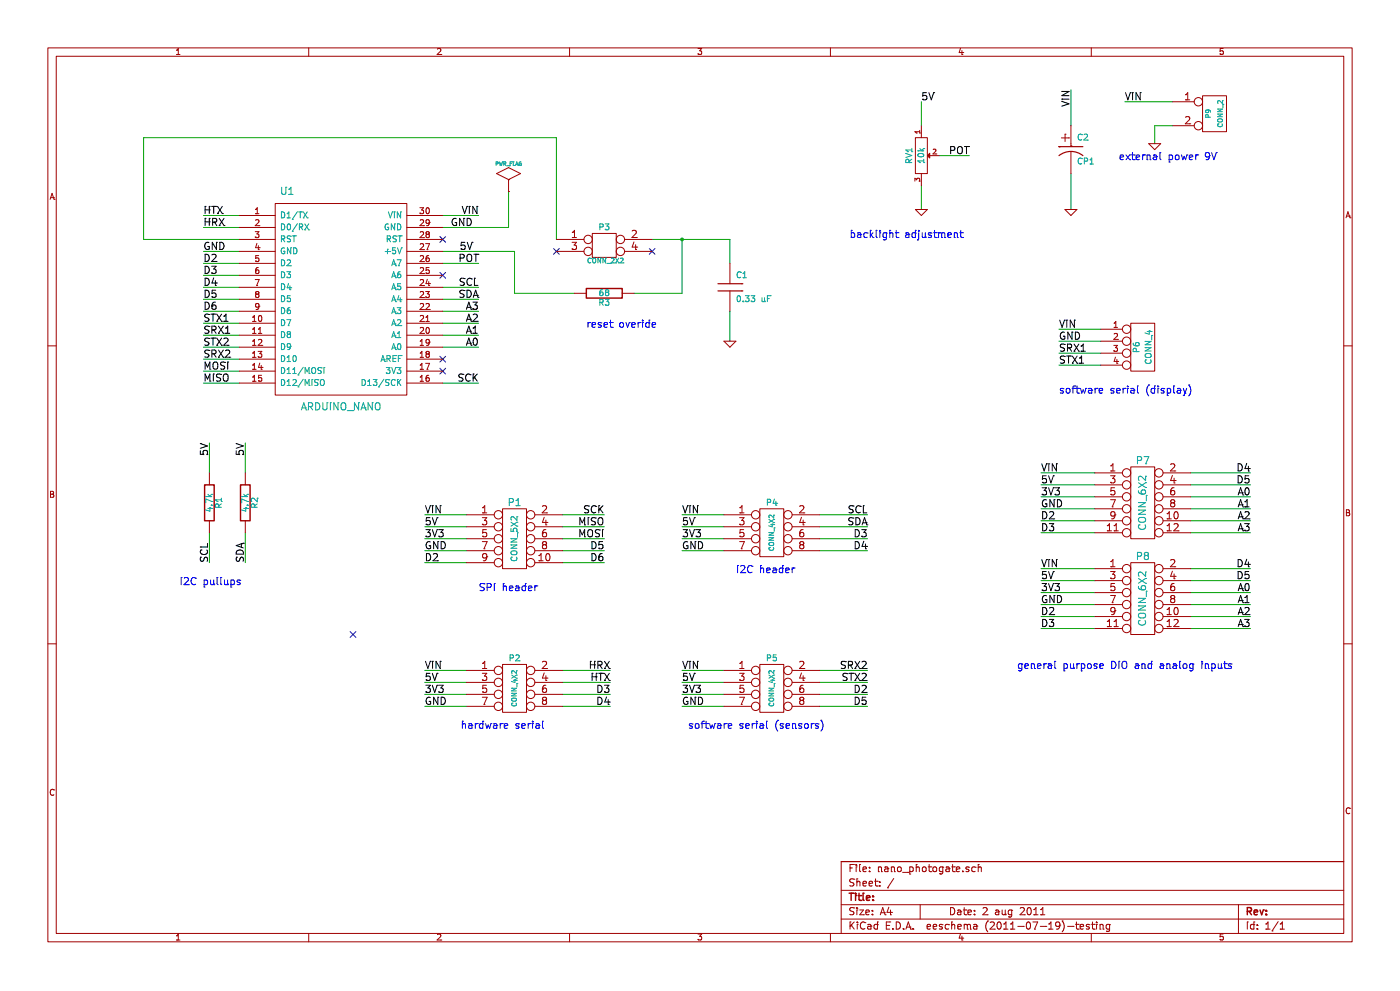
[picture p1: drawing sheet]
EESchema Schematic File Version 2  date Mon 01 Aug 2011 07:15:24 PM PDT
LIBS:power
LIBS:arduino_nano
LIBS:device
LIBS:transistors
LIBS:conn
LIBS:linear
LIBS:regul
LIBS:74xx
LIBS:cmos4000
LIBS:adc-dac
LIBS:memory
LIBS:xilinx
LIBS:special
LIBS:microcontrollers
LIBS:dsp
LIBS:microchip
LIBS:analog_switches
LIBS:motorola
LIBS:texas
LIBS:intel
LIBS:audio
LIBS:interface
LIBS:digital-audio
LIBS:philips
LIBS:display
LIBS:cypress
LIBS:siliconi
LIBS:opto
LIBS:atmel
LIBS:contrib
LIBS:valves
LIBS:nano_photogate-cache
EELAYER 24  0
EELAYER END
$Descr A4 11700 8267
encoding utf-8
Sheet 1 1
Title ""
Date "2 aug 2011"
Rev ""
Comp ""
Comment1 ""
Comment2 ""
Comment3 ""
Comment4 ""
$EndDescr
NoConn ~ 2950 5300
NoConn ~ 3700 2300
Wire Wire Line
	2000 2300 1700 2300
Wire Wire Line
	8950 1050 8950 750 
Wire Wire Line
	1750 3950 1750 3700
Wire Wire Line
	1750 4450 1750 4700
Wire Wire Line
	9950 4350 10450 4350
Wire Wire Line
	9950 4150 10450 4150
Wire Wire Line
	9950 3950 10450 3950
Wire Wire Line
	9150 4350 8700 4350
Wire Wire Line
	9150 4150 8700 4150
Wire Wire Line
	9150 3950 8700 3950
Wire Wire Line
	4700 5800 5100 5800
Wire Wire Line
	4700 5600 5100 5600
Wire Wire Line
	3900 5700 3550 5700
Wire Wire Line
	6850 4500 7250 4500
Wire Wire Line
	6850 4300 7250 4300
Wire Wire Line
	6050 4500 5700 4500
Wire Wire Line
	6050 4300 5700 4300
Wire Wire Line
	2000 2600 1700 2600
Wire Wire Line
	4700 4500 5050 4500
Wire Wire Line
	4700 4300 5050 4300
Wire Wire Line
	3900 4300 3550 4300
Wire Wire Line
	3900 4400 3550 4400
Wire Wire Line
	3900 4500 3550 4500
Wire Wire Line
	3900 4600 3550 4600
Wire Wire Line
	4700 4600 5050 4600
Wire Wire Line
	4700 4400 5050 4400
Wire Wire Line
	4000 2800 3700 2800
Wire Wire Line
	3700 2700 4000 2700
Wire Wire Line
	4000 2400 3700 2400
Wire Wire Line
	4000 2200 3700 2200
Wire Wire Line
	2000 3200 1700 3200
Wire Wire Line
	2000 2500 1700 2500
Wire Wire Line
	2000 2900 1700 2900
Wire Wire Line
	9200 2950 8850 2950
Wire Wire Line
	2000 2700 1700 2700
Wire Wire Line
	2000 1900 1700 1900
Wire Wire Line
	9200 2850 8850 2850
Wire Wire Line
	3900 5900 3550 5900
Wire Wire Line
	3700 1800 4000 1800
Wire Wire Line
	9800 850  9400 850 
Wire Wire Line
	7850 1300 8100 1300
Wire Wire Line
	7700 1550 7700 1750
Wire Wire Line
	2000 2100 1700 2100
Wire Wire Line
	4800 2450 4300 2450
Connection ~ 5700 2000
Wire Wire Line
	5700 2000 5700 2450
Wire Wire Line
	5700 2450 5300 2450
Wire Wire Line
	6100 2200 6100 2000
Wire Wire Line
	6100 2000 5450 2000
Wire Wire Line
	2000 2200 1700 2200
Wire Wire Line
	3700 2900 4000 2900
Wire Wire Line
	3700 2100 4300 2100
Wire Wire Line
	6100 2600 6100 2850
Wire Wire Line
	4300 2100 4300 2450
Wire Wire Line
	4650 2000 4650 1150
Wire Wire Line
	7700 850  7700 1050
Wire Wire Line
	9800 1050 9650 1050
Wire Wire Line
	9650 1050 9650 1200
Wire Wire Line
	3700 1900 4250 1900
Wire Wire Line
	4250 1900 4250 1600
Wire Wire Line
	3900 5600 3550 5600
Wire Wire Line
	9200 2750 8850 2750
Wire Wire Line
	2000 2000 1200 2000
Wire Wire Line
	1200 2000 1200 1150
Wire Wire Line
	1200 1150 4650 1150
Wire Wire Line
	2000 1800 1700 1800
Wire Wire Line
	2000 2800 1700 2800
Wire Wire Line
	9200 3050 8850 3050
Wire Wire Line
	2000 3000 1700 3000
Wire Wire Line
	2000 2400 1700 2400
Wire Wire Line
	2000 3100 1700 3100
Wire Wire Line
	3700 3200 4000 3200
Wire Wire Line
	3700 2600 4000 2600
Wire Wire Line
	3700 2500 4000 2500
Wire Wire Line
	3900 4700 3550 4700
Wire Wire Line
	5050 4700 4700 4700
Wire Wire Line
	6050 4400 5700 4400
Wire Wire Line
	6050 4600 5700 4600
Wire Wire Line
	6850 4400 7250 4400
Wire Wire Line
	6850 4600 7250 4600
Wire Wire Line
	3900 5800 3550 5800
Wire Wire Line
	4700 5700 5100 5700
Wire Wire Line
	4700 5900 5100 5900
Wire Wire Line
	6850 5800 7250 5800
Wire Wire Line
	6850 5600 7250 5600
Wire Wire Line
	6050 5700 5700 5700
Wire Wire Line
	6050 5900 5700 5900
Wire Wire Line
	6050 5600 5700 5600
Wire Wire Line
	6050 5800 5700 5800
Wire Wire Line
	6850 5700 7250 5700
Wire Wire Line
	6850 5900 7250 5900
Wire Wire Line
	9150 4050 8700 4050
Wire Wire Line
	9150 4250 8700 4250
Wire Wire Line
	9150 4450 8700 4450
Wire Wire Line
	9950 4050 10450 4050
Wire Wire Line
	9950 4250 10450 4250
Wire Wire Line
	9950 4450 10450 4450
Wire Wire Line
	9950 5150 10450 5150
Wire Wire Line
	9950 4950 10450 4950
Wire Wire Line
	9950 4750 10450 4750
Wire Wire Line
	9150 5150 8700 5150
Wire Wire Line
	9150 4950 8700 4950
Wire Wire Line
	9150 4750 8700 4750
Wire Wire Line
	9150 4850 8700 4850
Wire Wire Line
	9150 5050 8700 5050
Wire Wire Line
	9150 5250 8700 5250
Wire Wire Line
	9950 4850 10450 4850
Wire Wire Line
	9950 5050 10450 5050
Wire Wire Line
	9950 5250 10450 5250
Wire Wire Line
	2050 4700 2050 4450
Wire Wire Line
	2050 3950 2050 3700
Wire Wire Line
	8950 1450 8950 1750
Text Label 8950 750  3    60   ~ 0
VIN
$Comp
L GND #PWR01
U 1 1
P 8950 1750
F 0 "#PWR01" H 8950 1750 30  0001 C CNN
F 1 "GND" H 8950 1680 30  0001 C CNN
	1    8950 1750
	1    0    0    -1  
$EndComp
$Comp
L CP1 C2
U 1 1
P 8950 1250
F 0 "C2" H 9000 1350 50  0000 L CNN
F 1 "CP1" H 9000 1150 50  0000 L CNN
	1    8950 1250
	1    0    0    -1  
$EndComp
Text Notes 1500 4900 0    60   ~ 0
I2C pullups
Text Label 2050 4700 1    60   ~ 0
SDA
Text Label 1750 4700 1    60   ~ 0
SCL
Text Label 2050 3700 3    60   ~ 0
5V
Text Label 1750 3700 3    60   ~ 0
5V
$Comp
L R R2
U 1 1
P 2050 4200
F 0 "R2" V 2130 4200 50  0000 C CNN
F 1 "4.7k" V 2050 4200 50  0000 C CNN
	1    2050 4200
	1    0    0    -1  
$EndComp
$Comp
L R R1
U 1 1
P 1750 4200
F 0 "R1" V 1830 4200 50  0000 C CNN
F 1 "4.7k" V 1750 4200 50  0000 C CNN
	1    1750 4200
	1    0    0    -1  
$EndComp
Text Notes 8500 5600 0    60   ~ 0
general purpose DIO and analog inputs
Text Label 10450 5250 2    60   ~ 0
A3
Text Label 10450 5150 2    60   ~ 0
A2
Text Label 10450 5050 2    60   ~ 0
A1
Text Label 10450 4950 2    60   ~ 0
A0
Text Label 10450 4850 2    60   ~ 0
D5
Text Label 10450 4750 2    60   ~ 0
D4
Text Label 8700 5250 0    60   ~ 0
D3
Text Label 8700 5150 0    60   ~ 0
D2
Text Label 8700 5050 0    60   ~ 0
GND
Text Label 8700 4950 0    60   ~ 0
3V3
Text Label 8700 4850 0    60   ~ 0
5V
Text Label 8700 4750 0    60   ~ 0
VIN
$Comp
L CONN_6X2 P8
U 1 1
P 9550 5000
F 0 "P8" H 9550 5350 60  0000 C CNN
F 1 "CONN_6X2" V 9550 5000 60  0000 C CNN
	1    9550 5000
	1    0    0    -1  
$EndComp
Text Label 10450 4450 2    60   ~ 0
A3
Text Label 10450 4350 2    60   ~ 0
A2
Text Label 10450 4250 2    60   ~ 0
A1
Text Label 10450 4150 2    60   ~ 0
A0
Text Label 10450 4050 2    60   ~ 0
D5
Text Label 10450 3950 2    60   ~ 0
D4
Text Label 8700 4450 0    60   ~ 0
D3
Text Label 8700 4350 0    60   ~ 0
D2
Text Label 8700 4250 0    60   ~ 0
GND
Text Label 8700 4150 0    60   ~ 0
3V3
Text Label 8700 4050 0    60   ~ 0
5V
Text Label 8700 3950 0    60   ~ 0
VIN
$Comp
L CONN_6X2 P7
U 1 1
P 9550 4200
F 0 "P7" H 9550 4550 60  0000 C CNN
F 1 "CONN_6X2" V 9550 4200 60  0000 C CNN
	1    9550 4200
	1    0    0    -1  
$EndComp
Text Label 7250 5900 2    60   ~ 0
D5
Text Label 7250 5800 2    60   ~ 0
D2
Text Label 5700 5800 0    60   ~ 0
3V3
Text Label 5700 5700 0    60   ~ 0
5V
$Comp
L CONN_4X2 P5
U 1 1
P 6450 5750
F 0 "P5" H 6450 6000 50  0000 C CNN
F 1 "CONN_4X2" V 6450 5750 40  0000 C CNN
	1    6450 5750
	1    0    0    -1  
$EndComp
Text Label 7250 5700 2    60   ~ 0
STX2
Text Label 7250 5600 2    60   ~ 0
SRX2
Text Label 5700 5900 0    60   ~ 0
GND
Text Label 5700 5600 0    60   ~ 0
VIN
Text Label 5100 5900 2    60   ~ 0
D4
Text Label 5100 5800 2    60   ~ 0
D3
Text Label 3550 5800 0    60   ~ 0
3V3
Text Label 3550 5700 0    60   ~ 0
5V
$Comp
L CONN_4X2 P2
U 1 1
P 4300 5750
F 0 "P2" H 4300 6000 50  0000 C CNN
F 1 "CONN_4X2" V 4300 5750 40  0000 C CNN
	1    4300 5750
	1    0    0    -1  
$EndComp
Text Label 7250 4600 2    60   ~ 0
D4
Text Label 7250 4500 2    60   ~ 0
D3
Text Label 7250 4400 2    60   ~ 0
SDA
Text Label 7250 4300 2    60   ~ 0
SCL
Text Label 5700 4600 0    60   ~ 0
GND
Text Label 5700 4500 0    60   ~ 0
3V3
Text Label 5700 4400 0    60   ~ 0
5V
Text Label 5700 4300 0    60   ~ 0
VIN
$Comp
L CONN_4X2 P4
U 1 1
P 6450 4450
F 0 "P4" H 6450 4700 50  0000 C CNN
F 1 "CONN_4X2" V 6450 4450 40  0000 C CNN
	1    6450 4450
	1    0    0    -1  
$EndComp
Text Label 5050 4700 2    60   ~ 0
D6
Text Label 3550 4700 0    60   ~ 0
D2
$Comp
L CONN_5X2 P1
U 1 1
P 4300 4500
F 0 "P1" H 4300 4800 60  0000 C CNN
F 1 "CONN_5X2" V 4300 4500 50  0000 C CNN
	1    4300 4500
	1    0    0    -1  
$EndComp
Text Label 1700 2600 0    60   ~ 0
D6
Text Label 4000 2400 2    60   ~ 0
SCL
Text Label 4000 2500 2    60   ~ 0
SDA
Text Label 3550 4300 0    60   ~ 0
VIN
Text Label 3550 4400 0    60   ~ 0
5V
Text Label 3550 4500 0    60   ~ 0
3V3
Text Label 5050 4500 2    60   ~ 0
MOSI
Text Label 5050 4400 2    60   ~ 0
MISO
Text Label 5050 4300 2    60   ~ 0
SCK
Text Label 5050 4600 2    60   ~ 0
D5
Text Label 3550 4600 0    60   ~ 0
GND
Text Notes 5750 6100 0    60   ~ 0
software serial (sensors)
Text Label 4000 2600 2    60   ~ 0
A3
Text Label 4000 2700 2    60   ~ 0
A2
Text Label 4000 2800 2    60   ~ 0
A1
Text Label 4000 3200 2    60   ~ 0
SCK
Text Label 1700 3200 0    60   ~ 0
MISO
Text Label 1700 3100 0    60   ~ 0
MOSI
NoConn ~ 3700 3100
Text Label 1700 2500 0    60   ~ 0
D5
Text Label 1700 2400 0    60   ~ 0
D4
Text Label 1700 2300 0    60   ~ 0
D3
Text Label 1700 3000 0    60   ~ 0
SRX2
Text Label 1700 2900 0    60   ~ 0
STX2
Text Notes 6150 4800 0    60   ~ 0
I2C header
Text Notes 4000 4950 0    60   ~ 0
SPI header
Text Label 8850 3050 0    60   ~ 0
STX1
Text Label 8850 2950 0    60   ~ 0
SRX1
Text Label 5100 5700 2    60   ~ 0
HTX
Text Label 5100 5600 2    60   ~ 0
HRX
Text Label 1700 2800 0    60   ~ 0
SRX1
Text Label 1700 2700 0    60   ~ 0
STX1
Text Label 1700 1900 0    60   ~ 0
HRX
Text Label 1700 1800 0    60   ~ 0
HTX
Text Notes 8850 3300 0    60   ~ 0
software serial (display)
Text Notes 3850 6100 0    60   ~ 0
hardware serial
Text Notes 9350 1350 0    60   ~ 0
external power 9V
Text Label 8850 2850 0    60   ~ 0
GND
Text Label 8850 2750 0    60   ~ 0
VIN
Text Label 3550 5900 0    60   ~ 0
GND
Text Label 3550 5600 0    60   ~ 0
VIN
Text Label 4000 1800 2    60   ~ 0
VIN
Text Label 9400 850  0    60   ~ 0
VIN
$Comp
L GND #PWR02
U 1 1
P 9650 1200
F 0 "#PWR02" H 9650 1200 30  0001 C CNN
F 1 "GND" H 9650 1130 30  0001 C CNN
	1    9650 1200
	1    0    0    -1  
$EndComp
$Comp
L CONN_2 P9
U 1 1
P 10150 950
F 0 "P9" V 10100 950 40  0000 C CNN
F 1 "CONN_2" V 10200 950 40  0000 C CNN
	1    10150 950 
	1    0    0    -1  
$EndComp
Text Notes 7100 2000 0    60   ~ 0
backlight adjustment
Text Label 8100 1300 2    60   ~ 0
POT
Text Label 7700 850  0    60   ~ 0
5V
$Comp
L GND #PWR03
U 1 1
P 7700 1750
F 0 "#PWR03" H 7700 1750 30  0001 C CNN
F 1 "GND" H 7700 1680 30  0001 C CNN
	1    7700 1750
	1    0    0    -1  
$EndComp
Text Notes 4900 2750 0    60   ~ 0
reset overide
$Comp
L POT RV1
U 1 1
P 7700 1300
F 0 "RV1" H 7700 1200 50  0000 C CNN
F 1 "10k" H 7700 1300 50  0000 C CNN
	1    7700 1300
	0    1    1    0   
$EndComp
$Comp
L CONN_4 P6
U 1 1
P 9550 2900
F 0 "P6" V 9500 2900 50  0000 C CNN
F 1 "CONN_4" V 9600 2900 50  0000 C CNN
	1    9550 2900
	1    0    0    -1  
$EndComp
Text Label 4000 2200 2    60   ~ 0
POT
Text Label 1700 2100 0    60   ~ 0
GND
NoConn ~ 3700 2000
$Comp
L PWR_FLAG #FLG04
U 1 1
P 4250 1600
F 0 "#FLG04" H 4250 1870 30  0001 C CNN
F 1 "PWR_FLAG" H 4250 1830 30  0000 C CNN
	1    4250 1600
	1    0    0    -1  
$EndComp
$Comp
L GND #PWR05
U 1 1
P 6100 2850
F 0 "#PWR05" H 6100 2850 30  0001 C CNN
F 1 "GND" H 6100 2780 30  0001 C CNN
	1    6100 2850
	1    0    0    -1  
$EndComp
$Comp
L C C1
U 1 1
P 6100 2400
F 0 "C1" H 6150 2500 50  0000 L CNN
F 1 "0.33 uF" H 6150 2300 50  0000 L CNN
	1    6100 2400
	1    0    0    -1  
$EndComp
$Comp
L R R3
U 1 1
P 5050 2450
F 0 "R3" V 5130 2450 50  0000 C CNN
F 1 "68" V 5050 2450 50  0000 C CNN
	1    5050 2450
	0    1    1    0   
$EndComp
NoConn ~ 5450 2100
NoConn ~ 4650 2100
$Comp
L CONN_2X2 P3
U 1 1
P 5050 2050
F 0 "P3" H 5050 2200 50  0000 C CNN
F 1 "CONN_2X2" H 5060 1920 40  0000 C CNN
	1    5050 2050
	1    0    0    -1  
$EndComp
NoConn ~ 3700 3000
Text Label 1700 2200 0    60   ~ 0
D2
Text Label 3950 2100 2    60   ~ 0
5V
Text Label 4000 2900 2    60   ~ 0
A0
Text Label 3950 1900 2    60   ~ 0
GND
$Comp
L ARDUINO_NANO U1
U 1 1
P 2850 2550
F 0 "U1" H 2400 3500 60  0000 C CNN
F 1 "ARDUINO_NANO" H 2850 1700 60  0000 C CNN
	1    2850 2550
	1    0    0    -1  
$EndComp
$EndSCHEMATC
